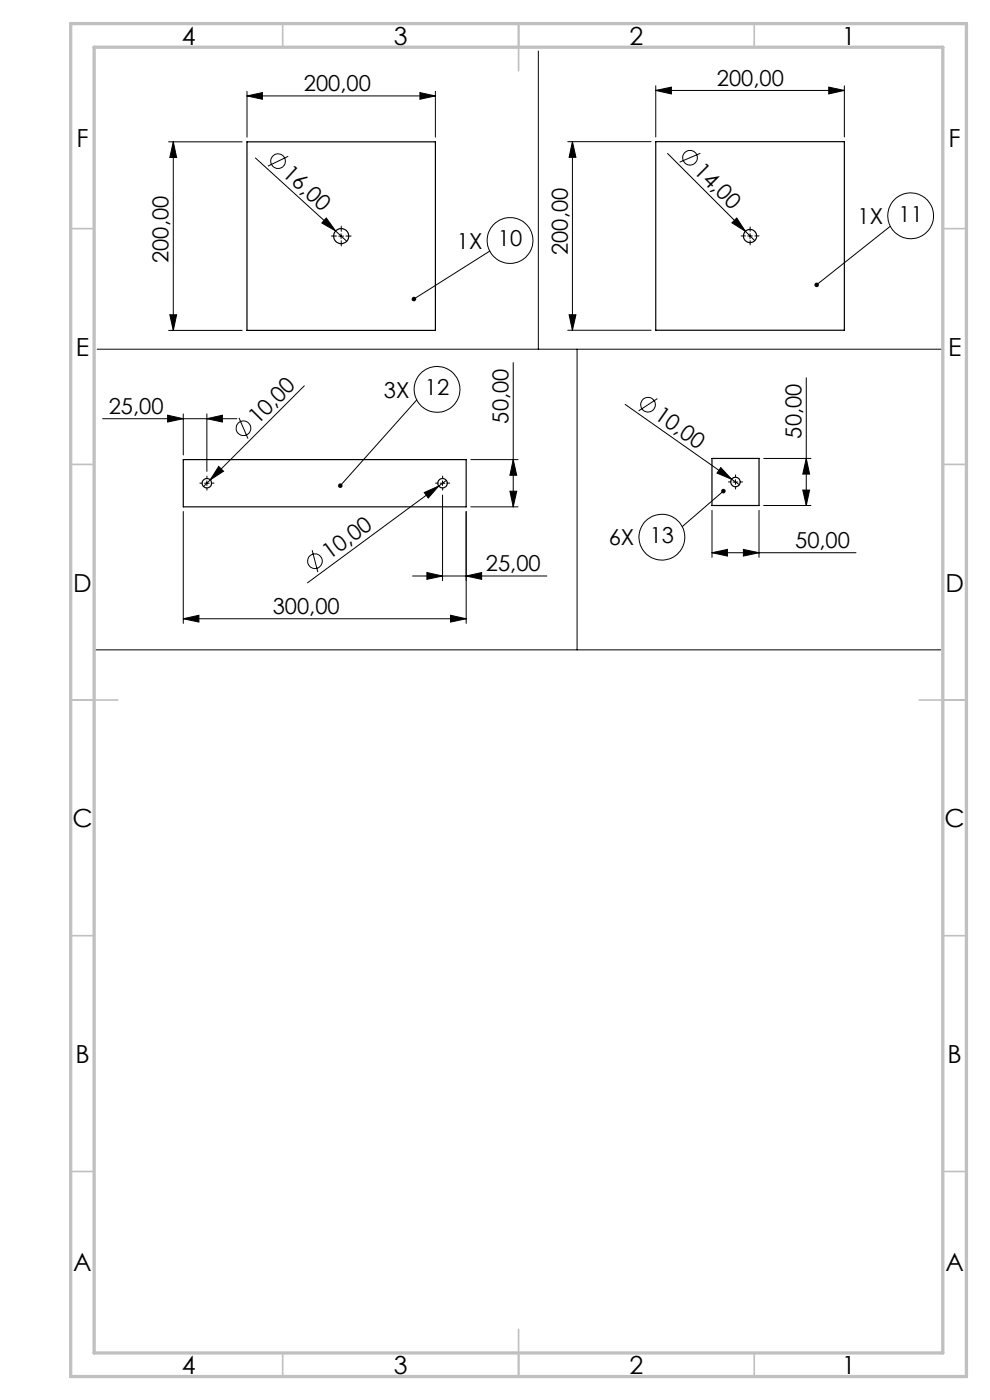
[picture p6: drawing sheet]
<svg xmlns="http://www.w3.org/2000/svg" width="210mm" height="297mm" viewBox="0 0 210 297" stroke-linecap="round" stroke-linejoin="round" font-family="sans-serif">
<g fill="none" stroke="#000" stroke-width=".21">
<path d="M52.4 19.4v9.7M89.1 19.6l3.3 .8-3.3 .7zM92.4 19.4v9.7M114.2 10.8v63.3M139.1 19.2l3.3-.7v1.4zM139.1 18.2v10.9M139.1 19.2h40M175.8 18.5l3.3 .7-3.3 .7zM179.1 18.2v10.9M35.8 30.1h15.6M36.8 30.1l.7 3.3h-1.5zM36.8 30.1v40"/>
<path d="M52.4 20.4l3.3-.8v1.5zM52.4 20.4h40M54.2 33.5l17 15.5M61.1 33.2l-4.3 2M120.4 30.1h17.7M121.4 30.1l.8 3.3h-1.5zM121.4 30.1v40M141.6 32.6l18.5 18.4M148.6 32.5l-4.4 1.9M69.2 46.2l2 2.8-2.9-1.7zM71.2 49l2.4 2.2M71.9 50.1h1"/>
<path d="M72.4 49.6v1M103.9 53.3l-16.1 10.1M155.3 47.3l1-1.1 1.8 2.9zM158.6 50.1h1M159.1 49.6v1M188.8 48l-15.6 12.4M20.6 74.1h179.2M35.8 70.1h15.6M36 66.8h1.5l-.7 3.3zM108.9 76.9v30.6M120.4 70.1h17.7M120.7 66.8h1.5l-.8 3.3z"/>
<path d="M122.4 74.1v63.8M21.8 88.8h28.4M35.6 88.1l3.3 .7-3.3 .7zM38.9 87.8v8.7M43.9 88.8l3.3-.7v1.4zM43.9 87.8v12.2M46.4 99l1 1-2.8 1.8zM50.7 88.6l1.9 4.5M64.6 81.8l-21.4 21.4M88.4 84.8l-16.2 18.2M99.9 97.5h10M108.9 97.5l.7 3.3h-1.4z"/>
<path d="M132.6 85.8l24.2 17M139.5 84.6l-4 2.6M152.9 99.2l2.3 2.5-3.1-1.3zM162 97.3h10M171 97.3l.7 3.3h-1.4zM171 80.1v27.1M38.9 108.5v23.8M43.4 102.5h1M43.9 102v1M66.2 116.7l1.2 4.7M90 104.5l3.1-1.4-2.3 2.6zM93.1 103.1l-27.9 20.5"/>
<path d="M93.4 102.5h1M93.9 102v1M93.9 105v18.2M94.7 101.9l-1.6 1.2M98.9 108.5v23.8M99.9 107.5h10M108.2 104.2h1.4l-.7 3.3zM151 117.3l3.3-.7v1.4zM151 108.3v9.9M151 117.3h30.6M153.5 104.2l-8.8 7.5M155.5 102.3h1"/>
<path d="M156 101.8v1M157.7 116.6l3.3 .7-3.3 .7zM161 108.3v9.9M162 107.2h10M170.3 104h1.4l-.7 3.2zM20.3 137.9h179.3M38.9 131.3l3.3-.8v1.5zM38.9 131.3h60M87.5 122.2h28.5M90.6 121.5l3.3 .7-3.3 .7zM95.6 130.5l3.3 .8-3.3 .7zM98.9 122.2l3.3-.7v1.4z"/>
<circle cx="59" cy="34.2" r="1.55"/>
<circle cx="146.4" cy="33.5" r="1.55"/>
<circle cx="108.2" cy="51" r="4.9"/>
<circle cx="193.2" cy="45.8" r="4.9"/>
<circle cx="51.6" cy="90.9" r="1.56"/>
<circle cx="92.7" cy="82.6" r="4.8"/>
<circle cx="137.5" cy="85.9" r="1.56"/>
<circle cx="66.8" cy="119.1" r="1.55"/>
<circle cx="140.4" cy="113.9" r="4.9"/>
</g>
<g fill="none" stroke="#000" stroke-width=".21" stroke-dasharray="15.2 1.3 1.3 1.3">
<path d="M71.4 50.1h-1.1M72.4 49.1v-1.1M72.4 51.1v1.1M73.4 50.1h1.1M158.1 50.1h-.9M159.1 49.1v-.9M159.1 51.1v.9M160.1 50.1h.9M42.9 102.5h-.5M43.9 101.5v-.5M43.9 103.5v.5M44.9 102.5h.5"/>
<path d="M92.9 102.5h-.5M93.9 101.5v-.5M93.9 103.5v.5M94.9 102.5h.5M155 102.2h-.5M156 101.2v-.5M156 103.2v.5M157 102.2h.5"/>
</g>
<g fill="none" stroke="#c0c0c0" stroke-width=".35">
<path d="M60 5v5M110 5v10M160 5v5M15 48.5h5M200 48.5h5M15 98.5h5M200 98.5h5M15 148.5h10M195 148.5h10M15 198.5h5M200 198.5h5M15 248.5h5"/>
<path d="M200 248.5h5M60 287v5M110 282v10M160 287v5"/>
</g>
<path d="M15 5h190v287h-190zM20 10h180v277h-180z" fill="none" stroke="#c0c0c0" stroke-width=".7"/>
<g fill="#000">
<path d="M69.2 46.2l2 2.8-2.9-1.7zM155.3 47.3l1-1.1 1.8 2.9zM46.4 99l1 1-2.8 1.8zM90 104.5l3.1-1.4-2.3 2.6zM152.9 99.2l2.3 2.5-3.1-1.3z"/>
<path d="M36.8 30.1l.7 3.3h-1.5zM36 66.8h1.5l-.7 3.3zM121.4 30.1l.8 3.3h-1.5zM120.7 66.8h1.5l-.8 3.3z"/>
<path d="M89.1 19.6l3.3 .8-3.3 .7zM52.4 20.4l3.3-.8v1.5zM175.8 18.5l3.3 .7-3.3 .7zM139.1 19.2l3.3-.7v1.4z"/>
<path d="M87.4 63.1v.6l.4-.3-.4 .3a.49 .49 0 0 0 .7 .1 .49 .49 0 0 0 .1-.7 .49 .49 0 0 0-.8 0zM172.9 60.1l-.1 .3 .1 .3 .3-.3-.3 .3a.48 .48 0 0 0 .6 .1 .48 .48 0 0 0 .1-.7 .48 .48 0 0 0-.7 0zM71.8 102.8l-.1 .3 .2 .3 .3-.4-.3 .4a.48 .48 0 0 0 .7-.1 .48 .48 0 0 0-.1-.6 .48 .48 0 0 0-.7 .1zM153.2 103.8a.49 .49 0 0 0-.1 .7 .49 .49 0 0 0 .7 .1 .49 .49 0 0 0 0-.7l-.3 .3 .3-.3-.2-.2z"/>
<path d="M43.9 88.8l3.3-.7v1.4zM35.6 88.1l3.3 .7-3.3 .7z"/>
<path d="M108.2 104.2h1.4l-.7 3.3zM108.9 97.5l.7 3.3h-1.4z"/>
<path d="M151 117.3l3.3-.7v1.4zM157.7 116.6l3.3 .7-3.3 .7z"/>
<path d="M170.3 104h1.4l-.7 3.2zM171 97.3l.7 3.3h-1.4z"/>
<path d="M38.9 131.3l3.3-.8v1.5zM95.6 130.5l3.3 .8-3.3 .7z"/>
<path d="M90.6 121.5l3.3 .7-3.3 .7zM98.9 122.2l3.3-.7v1.4z"/>
</g>
<g fill="none" stroke="#000" stroke-width=".25">
<path d="M52.4 30.1h40v40h-40zM139.1 30.1h40v40h-40zM38.9 97.5h60v10h-60zM151 97.3h10v9.9h-10z"/>
<circle cx="72.4" cy="50.1" r="1.6"/>
<circle cx="159.1" cy="50.1" r="1.4"/>
<circle cx="43.9" cy="102.5" r=".99"/>
<circle cx="93.9" cy="102.5" r=".99"/>
<circle cx="156" cy="102.3" r="1.01"/>
</g>
<g font-size="5.3">
<text x="38.5" y="9.5">4</text>
<text x="83.5" y="9.5">3</text>
<text x="133.6" y="9.5">2</text>
<text x="178.6" y="9.5">1</text>
<text x="16.2" y="31.2">F</text>
<text x="201.2" y="31.2">F</text>
<text x="16.1" y="75.5">E</text>
<text x="201.1" y="75.5">E</text>
<text x="15.5" y="125.5">D</text>
<text x="200.5" y="125.5">D</text>
<text x="15.4" y="175.5">C</text>
<text x="200.4" y="175.5">C</text>
<text x="16" y="225.5">B</text>
<text x="201" y="225.5">B</text>
<text x="15.5" y="269.7">A</text>
<text x="200.5" y="269.7">A</text>
<text x="38.5" y="291.5">4</text>
<text x="83.5" y="291.5">3</text>
<text x="133.6" y="291.5">2</text>
<text x="178.6" y="291.5">1</text>
</g>
<g font-size="4.7">
<text x="64.5" y="19.3">200,00</text>
<text x="152.1" y="18.2">200,00</text>
<text x="59.7" y="37.2" transform="rotate(42 59.7 37.2)">16,00</text>
<text x="147" y="36.5" transform="rotate(45 147 36.5)">14,00</text>
<text x="181.9" y="47.5">1X</text>
<text x="190.6" y="47">11</text>
<text x="96.9" y="52.8">1X</text>
<text x="105.6" y="52.3">10</text>
<text x="35.8" y="55.8" transform="rotate(-90 35.8 55.8)">200,00</text>
<text x="120.4" y="54.1" transform="rotate(-90 120.4 54.1)">200,00</text>
<text x="90.1" y="83.9">12</text>
<text x="23.1" y="87.8">25,00</text>
<text x="81.4" y="84.4">3X</text>
<text x="107.9" y="89.8" transform="rotate(-90 107.9 89.8)">50,00</text>
<text x="138.6" y="88.7" transform="rotate(35 138.6 88.7)">10,00</text>
<text x="54.7" y="90.2" transform="rotate(-45 54.7 90.2)">10,00</text>
<text x="170" y="93.1" transform="rotate(-90 170 93.1)">50,00</text>
<text x="69.9" y="118.9" transform="rotate(-36 69.9 118.9)">10,00</text>
<text x="129.1" y="115.7">6X</text>
<text x="137.8" y="115.2">13</text>
<text x="168.7" y="116.2">50,00</text>
<text x="103.1" y="121.2">25,00</text>
<text x="57.8" y="130.2">300,00</text>
</g>
</svg>
